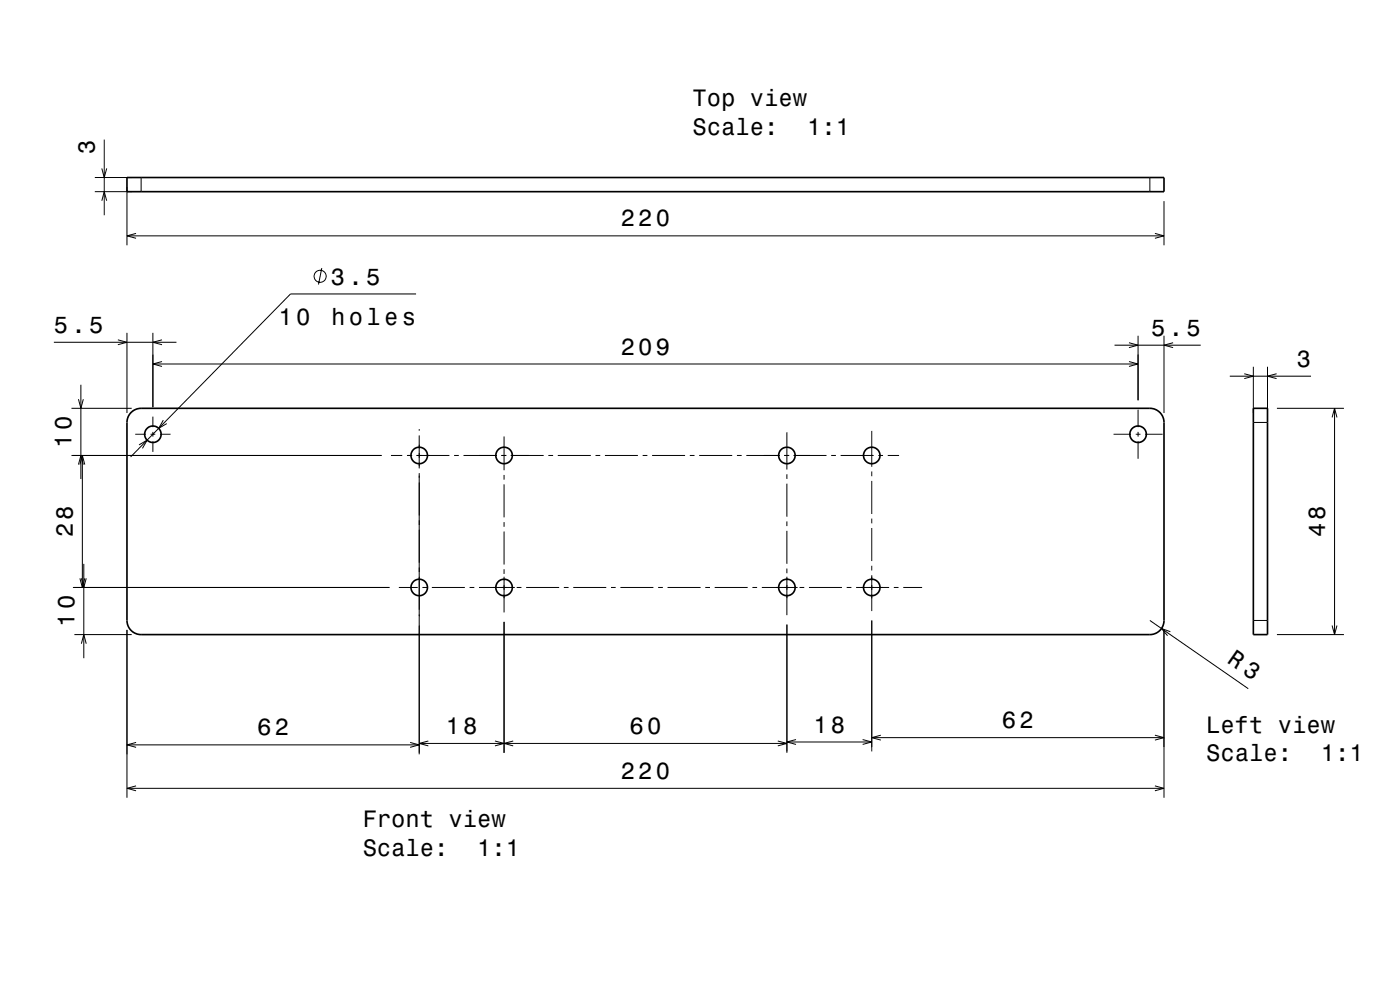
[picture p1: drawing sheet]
<svg xmlns="http://www.w3.org/2000/svg" width="297mm" height="210mm" viewBox="0 0 297 210" stroke-linecap="round" stroke-linejoin="round" font-family="sans-serif">
<g fill="none" stroke="#000" stroke-width=".21">
<path d="M20.1 37.7h7.8M21.6 35.7l.5 2 .5-2M22.1 29.6v16.1M26.9 39.7v12.3M29.9 37.7v3M243.9 37.7v3M20.1 40.7h7.8M21.6 42.6l.5-1.9 .5 1.9M26.9 50h220M28.9 49.5l-2 .5 2 .5M68.3 56.9l-.7 3.5M245 49.5l1.9 .5-1.9 .5"/>
<path d="M246.9 42.7v9.3M11.4 72.6h26M25 72.1l1.9 .5-1.9 .5M26.9 70.6v17M32.4 70.6v15.8M32.4 77.2h209M34.4 72.1l-2 .5 2 .5M34.4 76.7l-2 .5 2 .5M88.3 62.4h-26.7l-33.9 34.5M236.4 73.2h18.3M239.5 76.7l1.9 .5-1.9 .5M239.5 72.7l1.9 .5-1.9 .5"/>
<path d="M241.4 71.2v13.7M246.9 71.2v16.4M248.9 72.7l-2 .5 2 .5M260.9 79.8h17.2M264 79.3l1.9 .5-1.9 .5M265.9 77.8v9.8M268.9 77.8v9.8M270.8 79.3l-1.9 .5 1.9 .5M15.2 96.6h65.7M15.2 86.6h12.7M16.6 98.5l.6-1.9 .5 1.9M16.6 84.7l.6 1.9 .5-1.9"/>
<path d="M17 98.5l.5-1.9 .5 1.9M17.2 81.6v20M17.5 96.6v28M28.7 92.1h2.2M29.5 94.4l1.7-1-1 1.7M31.9 92.1h1M32.4 88.4v2.2M32.4 91.6v1M32.4 93.6v2.3M33.9 92.1h2.3M34.6 89.1l-.9 1.8 1.7-1.1M82.9 96.6h2.4"/>
<path d="M86.3 96.6h1.1M88.3 96.6h7M88.9 91v.4M88.9 92.4v7M96.3 96.6h1M98.3 96.6h7.1M106.3 96.6h1.1M106.9 92.6v7.1M108.3 96.6h7M116.3 96.6h1M118.3 96.6h7M126.3 96.6h1"/>
<path d="M128.3 96.6h7M136.3 96.6h1M138.3 96.6h7M146.3 96.6h1M148.3 96.6h7M156.3 96.6h1M158.3 96.6h7.1M166.3 96.6h1.1M166.9 91.7v7.9M168.3 96.6h7M176.3 96.6h1M178.3 96.6h7"/>
<path d="M184.9 91.4v7.6M186.3 96.6h1M188.3 96.6h2.4M236.2 92.1h3.7M240.9 92.1h1M241.4 86.9v3.7M241.4 91.6v1M241.4 93.6v3.7M242.9 92.1h3.7M265.9 89.6h3M270.9 86.6h14.2M282.6 88.5l.5-1.9 .5 1.9"/>
<path d="M283.1 86.6v48M17.8 119.6v20M88.9 100.4v59.6M106.9 100.7v1M106.9 102.7v7M106.9 110.7v1M106.9 112.7v7M166.9 100.6v1M166.9 102.6v7M166.9 110.6v1M166.9 112.6v7M184.9 100v1"/>
<path d="M184.9 102v7M184.9 110v1M184.9 112v7M15.5 124.6h67.1M15.8 134.6h12.1M17 122.7l.5 1.9 .5-1.9M17.3 122.7l.5 1.9 .5-1.9M17.3 136.5l.5-1.9 .5 1.9M26.9 133.6v35.6M84.6 124.6h4M89.6 124.6h1M91.6 124.6h7"/>
<path d="M99.6 124.6h1M101.6 124.6h7.6M106.9 120.7v1M106.9 122.3v7.6M106.9 131.9v27.8M109.6 124.6h1M111.6 124.6h7M119.6 124.6h1M121.6 124.6h7M129.6 124.6h1M131.6 124.6h7M139.6 124.6h1"/>
<path d="M141.6 124.6h7M149.6 124.6h1M151.6 124.6h7M159.6 124.6h1M161.6 124.6h7.6M166.9 120.6v1M166.9 122.3v8.2M166.9 132.5v27.2M169.6 124.6h1M171.6 124.6h7M179.6 124.6h1M181.6 124.6h7"/>
<path d="M184.9 120v1M184.9 122v7.6M184.9 131.6v27.8M189.6 124.6h1M191.6 124.6h4M243.9 131.6l20.9 14.5M246.9 133.6v35.6M248.3 134l-1.9-.7 1.3 1.5M265.9 131.6h3M270.9 134.6h14.2M282.6 132.7l.5 1.9 .5-1.9M26.9 158h62"/>
<path d="M28.9 157.5l-2 .5 2 .5M87 157.5l1.9 .5-1.9 .5M88.9 157.7h78M90.9 157.2l-2 .5 2 .5M105 157.2l1.9 .5-1.9 .5M108.9 157.2l-2 .5 2 .5M165 157.2l1.9 .5-1.9 .5M166.9 157.4h18M168.9 156.9l-2 .5 2 .5M183 156.9l1.9 .5-1.9 .5M184.9 156.5h62M186.9 156l-2 .5 2 .5"/>
<path d="M245 156l1.9 .5-1.9 .5M26.9 167.2h220M28.9 166.7l-2 .5 2 .5M245 166.7l1.9 .5-1.9 .5"/>
<circle cx="67.9" cy="58.6" r="1.28"/>
</g>
<g fill="none" stroke="#000" stroke-width=".35">
<path d="M26.9 37.7h220v3h-220zM27.9 87.4a3 3 0 0 1 2-.8h214a3 3 0 0 1 3 3v42a3 3 0 0 1-3 3h-214a3 3 0 0 1-3-3v-42.2a3 3 0 0 1 1-2zM265.9 86.6h3v48h-3z"/>
<circle cx="32.4" cy="92.1" r="1.75"/>
<circle cx="88.9" cy="96.6" r="1.75"/>
<circle cx="106.9" cy="96.6" r="1.75"/>
<circle cx="166.9" cy="96.6" r="1.75"/>
<circle cx="184.9" cy="96.6" r="1.75"/>
<circle cx="241.4" cy="92.1" r="1.75"/>
<circle cx="88.9" cy="124.6" r="1.75"/>
<circle cx="106.9" cy="124.6" r="1.75"/>
<circle cx="166.9" cy="124.6" r="1.75"/>
<circle cx="184.9" cy="124.6" r="1.75"/>
</g>
<g font-size="5">
<text x="146.9" y="22.5">Top view</text>
<text x="146.9" y="28.6">Scale:</text>
<text x="171.2" y="28.6">1:1</text>
<text x="20.1" y="32.7" transform="rotate(-90 20.1 32.7)">3</text>
<text x="131.7" y="48">220</text>
<text x="70.2" y="60.4">3.5</text>
<text x="11.4" y="70.6">5.5</text>
<text x="59.1" y="68.9">10</text>
<text x="70.3" y="68.9">holes</text>
<text x="244.2" y="71.2">5.5</text>
<text x="131.7" y="75.2">209</text>
<text x="275.1" y="77.8">3</text>
<text x="15.2" y="95" transform="rotate(-90 15.2 95)">10</text>
<text x="15.5" y="114" transform="rotate(-90 15.5 114)">28</text>
<text x="281.1" y="114" transform="rotate(-90 281.1 114)">48</text>
<text x="15.8" y="133" transform="rotate(-90 15.8 133)">10</text>
<text x="260.1" y="140.4" transform="rotate(35 260.1 140.4)">R 3</text>
<text x="94.5" y="155.7">18</text>
<text x="133.6" y="155.7">60</text>
<text x="172.6" y="155.4">18</text>
<text x="212.5" y="154.5">62</text>
<text x="255.9" y="155.5">Left view</text>
<text x="54.6" y="156">62</text>
<text x="255.9" y="161.5">Scale:</text>
<text x="280.2" y="161.5">1:1</text>
<text x="131.7" y="165.2">220</text>
<text x="76.9" y="175.5">Front view</text>
<text x="76.9" y="181.5">Scale:</text>
<text x="101.2" y="181.5">1:1</text>
</g>
</svg>
